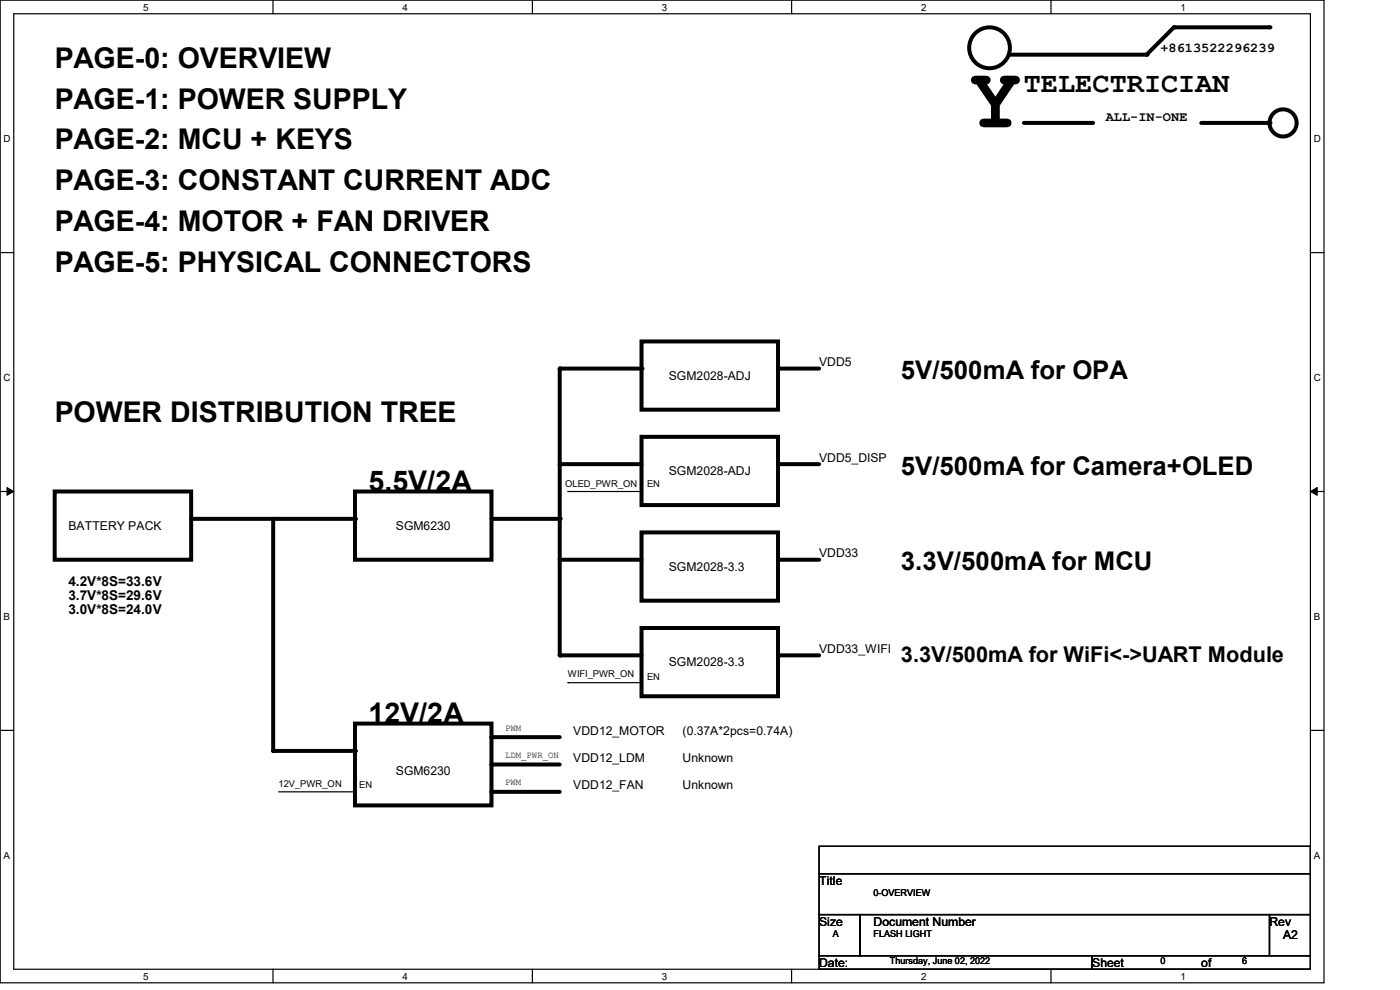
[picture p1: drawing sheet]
<svg xmlns="http://www.w3.org/2000/svg" width="297mm" height="210mm" viewBox="0 0 297 210" stroke-linecap="round" stroke-linejoin="round" font-family="sans-serif">
<path d="M0 0h280.9v208.5h-280.9zM2.9 2.9h275.1v202.7h-275.1z" fill="none" stroke="#000" stroke-width=".25"/>
<g fill="#fff">
<path d="M30.4 .3h1.1v2.4h-1.1z"/>
<path d="M30.4 205.9h1.1v2.3h-1.1z"/>
</g>
<path d="M57.9 0v2.9M57.9 205.6v2.9" fill="none" stroke="#000" stroke-width=".25"/>
<g fill="#fff">
<path d="M85.4 .3h1.1v2.4h-1.1z"/>
<path d="M85.4 205.9h1.1v2.3h-1.1z"/>
</g>
<path d="M112.9 0v2.9M112.9 205.6v2.9" fill="none" stroke="#000" stroke-width=".25"/>
<g fill="#fff">
<path d="M140.4 .3h1.2v2.4h-1.2z"/>
<path d="M140.4 205.9h1.2v2.3h-1.2z"/>
</g>
<path d="M167.9 0v2.9M167.9 205.6v2.9" fill="none" stroke="#000" stroke-width=".25"/>
<g fill="#fff">
<path d="M195.4 .3h1.2v2.4h-1.2z"/>
<path d="M195.4 205.9h1.2v2.3h-1.2z"/>
</g>
<path d="M223 0v2.9M223 205.6v2.9" fill="none" stroke="#000" stroke-width=".25"/>
<g fill="#fff">
<path d="M250.4 .3h1.2v2.4h-1.2z"/>
<path d="M250.4 205.9h1.2v2.3h-1.2z"/>
<path d="M.8 28.2h1.4v2.4h-1.4z"/>
<path d="M278.7 28.2h1.5v2.4h-1.5z"/>
<path d="M.8 78.9h1.4v2.3h-1.4z"/>
<path d="M278.7 78.9h1.5v2.3h-1.5z"/>
</g>
<path d="M0 53.6h2.9M278 53.6h2.9" fill="none" stroke="#000" stroke-width=".25"/>
<g fill="#fff">
<path d="M.8 129.6h1.3v2.3h-1.3z"/>
<path d="M278.7 129.6h1.4v2.3h-1.4z"/>
</g>
<path d="M0 104.3h2.9M278 104.3h2.9" fill="none" stroke="#000" stroke-width=".25"/>
<path d="M1.5 103.4l1.4 .9-1.4 .8zM278 104.3l1.4-.9v1.7z" fill="#000" stroke="#000" stroke-width=".21"/>
<g fill="#fff">
<path d="M.8 180.3h1.3v2.3h-1.3z"/>
<path d="M278.7 180.3h1.4v2.3h-1.4z"/>
</g>
<g fill="none" stroke="#000" stroke-width=".25">
<path d="M120.5 104.3h.1M120.5 104.3h15.6M0 154.9h2.9M120.5 144.8h.1M120.5 144.8h15.6M278 154.9h2.9M59.1 168h16.2M75.3 168h.1M173.8 179.5h104.2v5.8h-104.2zM173.8 185.3h104.2v8.7h-104.2zM173.8 194h8.7v8.7h-8.7zM182.5 194h86.8v8.7h-86.8z"/>
<path d="M269.3 194h8.7v8.7h-8.7zM173.8 202.7h57.9v2.9h-57.9zM231.7 202.7h46.3v2.9h-46.3z"/>
</g>
<g fill="none" stroke="#000" stroke-width=".85">
<path d="M269.3 5.8h-20.3l-5.8 5.8h-28.9M217.2 26.1h14.5M254.8 26.1h14.5M136.1 72.4h29v14.5h-29zM136.1 78.2h-17.4v60.8h17.4M165.1 78.2h8.7M118.7 98.5h17.4M136.1 92.7h29v14.4h-29zM165.1 98.5h8.7M11.6 104.3h29v14.4h-29zM40.6 110.1h34.7M58 110.1v49.2h17.3"/>
<path d="M75.3 104.3h29v14.4h-29zM104.3 110.1h14.4M118.7 118.7h17.4M136.1 112.9h29v14.5h-29zM165.1 118.7h8.7M136.1 133.2h29v14.5h-29zM165.1 139h8.7M75.3 153.5h29v17.4h-29zM104.3 156.4h14.4M104.3 162.2h14.4M104.3 168h14.4"/>
<circle cx="209.9" cy="10.1" r="4.3"/>
<circle cx="272.2" cy="26.1" r="2.88"/>
</g>
<g fill="#000">
<circle cx="243.2" cy="11.6" r=".42"/>
<circle cx="249" cy="5.8" r=".42"/>
<circle cx="269.3" cy="5.8" r=".42"/>
<circle cx="231.7" cy="26.1" r=".42"/>
<circle cx="269.3" cy="26.1" r=".42"/>
<circle cx="118.7" cy="78.2" r=".42"/>
<circle cx="136.1" cy="78.2" r=".42"/>
<circle cx="165.1" cy="78.2" r=".42"/>
<circle cx="118.7" cy="98.5" r=".42"/>
<circle cx="165.1" cy="98.5" r=".42"/>
<circle cx="75.3" cy="110.1" r=".42"/>
<circle cx="118.7" cy="110.1" r=".42"/>
<circle cx="118.7" cy="118.7" r=".42"/>
<circle cx="165.1" cy="118.7" r=".42"/>
<circle cx="118.7" cy="139" r=".42"/>
<circle cx="165.1" cy="139" r=".42"/>
<circle cx="58" cy="159.3" r=".42"/>
<circle cx="75.3" cy="159.3" r=".42"/>
<circle cx="104.3" cy="156.4" r=".42"/>
<circle cx="104.3" cy="168" r=".42"/>
<circle cx="104.3" cy="162.2" r=".42"/>
</g>
<text font-size="18.5" x="205.6" y="27">Y</text>
<g font-size="6.1">
<text x="11.6" y="14.4">PAGE-0: OVERVIEW</text>
<text x="11.6" y="23">PAGE-1: POWER SUPPLY</text>
<text x="217.2" y="19.6">TELECTRICIAN</text>
<text x="11.6" y="31.7">PAGE-2: MCU + KEYS</text>
<text x="11.6" y="40.4">PAGE-3: CONSTANT CURRENT ADC</text>
<text x="11.6" y="49.1">PAGE-4: MOTOR + FAN DRIVER</text>
<text x="11.6" y="57.8">PAGE-5: PHYSICAL CONNECTORS</text>
<text x="11.6" y="89.6">POWER DISTRIBUTION TREE</text>
<text x="78.2" y="104.1">5.5V/2A</text>
<text x="78.2" y="153.3">12V/2A</text>
</g>
<g font-size="5.5">
<text x="191.1" y="80.4">5V/500mA for OPA</text>
<text x="191.1" y="100.7">5V/500mA for Camera+OLED</text>
<text x="191.1" y="120.9">3.3V/500mA for MCU</text>
</g>
<text font-size="4.6" x="191.1" y="140.4">3.3V/500mA for WiFi&lt;-&gt;UART Module</text>
<g font-size="2.9">
<text x="246.2" y="11.1">+8613522296239</text>
<text x="234.6" y="25.6">ALL-IN-ONE</text>
<text x="14.5" y="124.3">4.2V*8S=33.6V</text>
<text x="14.5" y="127.3">3.7V*8S=29.6V</text>
<text x="14.5" y="130.2">3.0V*8S=24.0V</text>
</g>
<g font-size="2.6">
<text x="173.8" y="77.6">VDD5</text>
<text x="141.9" y="80.5">SGM2028-ADJ</text>
<text x="141.9" y="100.8">SGM2028-ADJ</text>
<text x="173.8" y="97.9">VDD5_DISP</text>
<text x="14.5" y="112.4">BATTERY PACK</text>
<text x="84" y="112.4">SGM6230</text>
<text x="173.8" y="118.2">VDD33</text>
<text x="141.9" y="121.1">SGM2028-3.3</text>
<text x="141.9" y="141.4">SGM2028-3.3</text>
<text x="173.8" y="138.4">VDD33_WIFI</text>
<text x="121.6" y="155.8">VDD12_MOTOR</text>
<text x="144.8" y="155.8">(0.37A*2pcs=0.74A)</text>
<text x="121.6" y="161.6">VDD12_LDM</text>
<text x="144.8" y="161.6">Unknown</text>
<text x="84" y="164.5">SGM6230</text>
<text x="121.6" y="167.4">VDD12_FAN</text>
<text x="144.8" y="167.4">Unknown</text>
<text x="173.8" y="187.7">Title</text>
<text x="173.8" y="196.3">Size</text>
<text x="185.3" y="196.3">Document Number</text>
<text x="269.3" y="196.3">Rev</text>
<text x="272.2" y="199.3">A2</text>
<text x="173.8" y="205.1">Date:</text>
<text x="231.7" y="205.1">Sheet</text>
<text x="254.8" y="205.1">of</text>
</g>
<g font-size="2.1">
<text x="30.4" y="2.2">5</text>
<text x="85.4" y="2.2">4</text>
<text x="140.4" y="2.2">3</text>
<text x="195.4" y="2.2">2</text>
<text x="250.4" y="2.2">1</text>
<text x=".8" y="30.1">D</text>
<text x="278.7" y="30.1">D</text>
<text x=".8" y="80.8">C</text>
<text x="278.7" y="80.8">C</text>
<text x=".8" y="131.5">B</text>
<text x="278.7" y="131.5">B</text>
<text x=".8" y="182.2">A</text>
<text x="278.7" y="182.2">A</text>
<text x="30.4" y="207.8">5</text>
<text x="85.4" y="207.8">4</text>
<text x="140.4" y="207.8">3</text>
<text x="195.4" y="207.8">2</text>
<text x="250.4" y="207.8">1</text>
</g>
<g font-size="2">
<text x="119.9" y="103.2">OLED_PWR_ON</text>
<text x="137.3" y="103.2">EN</text>
<text x="120.5" y="143.7">WIFI_PWR_ON</text>
<text x="137.3" y="144.3">EN</text>
<text x="107.1" y="155.1">PWM</text>
<text x="107.1" y="160.9">LDM_PWR_ON</text>
<text x="59.1" y="166.9">12V_PWR_ON</text>
<text x="76.2" y="167.2">EN</text>
<text x="107.1" y="166.6">PWM</text>
<text x="185.3" y="190.1">0-OVERVIEW</text>
<text x="176.7" y="198.8">A</text>
<text x="185.3" y="198.8">FLASH LIGHT</text>
<text x="188.8" y="204.6">Thursday, June 02, 2022</text>
<text x="246.2" y="204.6">0</text>
<text x="263.5" y="204.6">6</text>
</g>
</svg>
